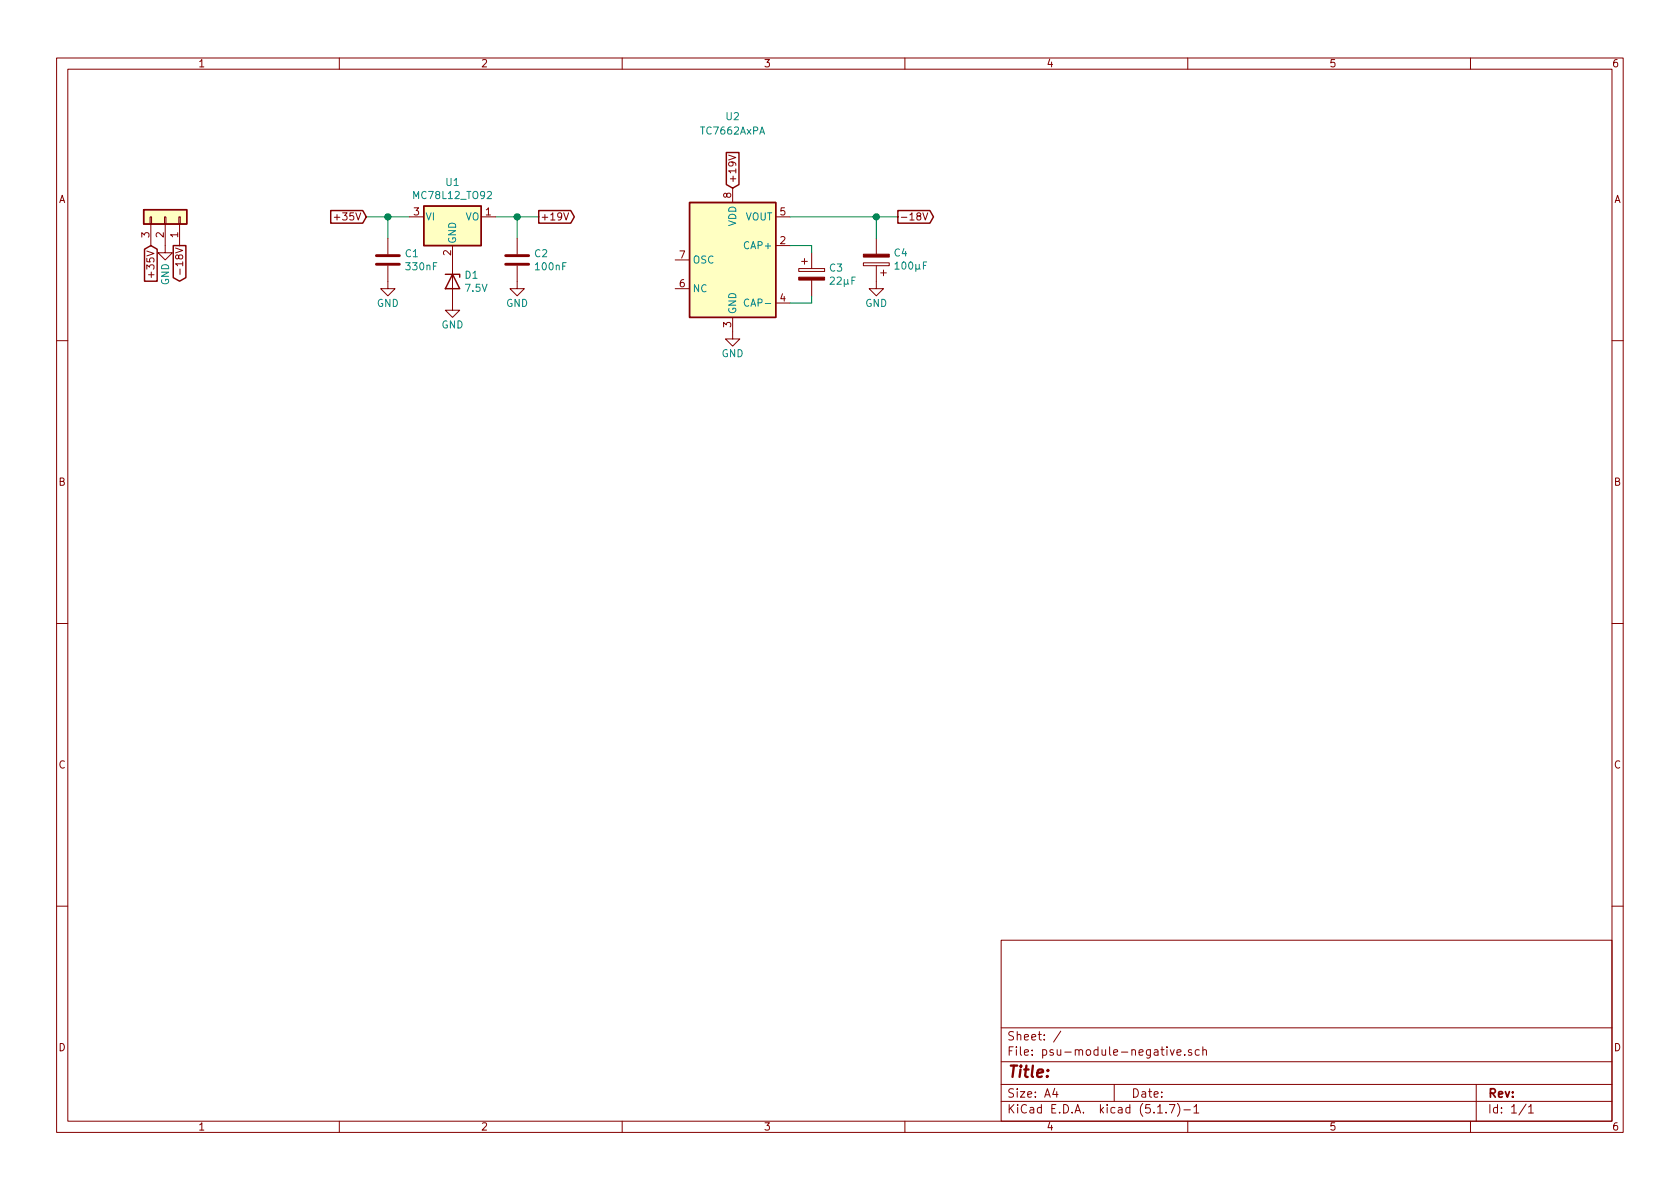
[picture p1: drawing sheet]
EESchema Schematic File Version 4
EELAYER 30 0
EELAYER END
$Descr A4 11693 8268
encoding utf-8
Sheet 1 1
Title ""
Date ""
Rev ""
Comp ""
Comment1 ""
Comment2 ""
Comment3 ""
Comment4 ""
$EndDescr
$Comp
L Connector_Generic:Conn_01x03 J1
U 1 1
P 1150 1500
F 0 "J1" V 1114 1680 50  0001 L CNN
F 1 "Conn_01x03" V 1023 1680 50  0001 L CNN
F 2 "Pin_Headers:Pin_Header_Angled_1x03_Pitch2.54mm" H 1150 1500 50  0001 C CNN
F 3 "~" H 1150 1500 50  0001 C CNN
	1    1150 1500
	0    1    -1   0   
$EndComp
$Comp
L power:GND #PWR0110
U 1 1
P 1150 1700
F 0 "#PWR0110" H 1150 1450 50  0001 C CNN
F 1 "GND" V 1150 1500 50  0000 C CNN
F 2 "" H 1150 1700 50  0001 C CNN
F 3 "" H 1150 1700 50  0001 C CNN
	1    1150 1700
	1    0    0    -1  
$EndComp
Text GLabel 1050 1700 3    50   Input ~ 0
+35V
Text GLabel 1250 1700 3    50   Output ~ 0
-18V
$Comp
L Converter_DCDC:TC7662AxPA U2
U 1 1
P 5100 1800
F 0 "U2" H 5100 2800 50  0000 C CNN
F 1 "TC7662AxPA" H 5100 2700 50  0000 C CNN
F 2 "Housings_DIP:DIP-8_W7.62mm" H 5200 1700 50  0001 C CNN
F 3 "http://ww1.microchip.com/downloads/en/DeviceDoc/21468B.pdf" H 5200 1700 50  0001 C CNN
	1    5100 1800
	1    0    0    -1  
$EndComp
$Comp
L power:GND #PWR0101
U 1 1
P 5100 2300
F 0 "#PWR0101" H 5100 2050 50  0001 C CNN
F 1 "GND" H 5100 2150 50  0000 C CNN
F 2 "" H 5100 2300 50  0001 C CNN
F 3 "" H 5100 2300 50  0001 C CNN
	1    5100 2300
	1    0    0    -1  
$EndComp
$Comp
L Device:CP C3
U 1 1
P 5650 1900
F 0 "C3" H 5768 1946 50  0000 L CNN
F 1 "22µF" H 5768 1855 50  0000 L CNN
F 2 "Capacitors_THT:CP_Radial_D5.0mm_P2.00mm" H 5688 1750 50  0001 C CNN
F 3 "~" H 5650 1900 50  0001 C CNN
	1    5650 1900
	1    0    0    -1  
$EndComp
Wire Wire Line
	5500 1700 5650 1700
Wire Wire Line
	5650 1700 5650 1750
Wire Wire Line
	5500 2100 5650 2100
Wire Wire Line
	5650 2100 5650 2050
$Comp
L power:GND #PWR0102
U 1 1
P 6100 1950
F 0 "#PWR0102" H 6100 1700 50  0001 C CNN
F 1 "GND" H 6100 1800 50  0000 C CNN
F 2 "" H 6100 1950 50  0001 C CNN
F 3 "" H 6100 1950 50  0001 C CNN
	1    6100 1950
	1    0    0    -1  
$EndComp
Wire Wire Line
	6100 1500 6100 1650
Wire Wire Line
	5500 1500 6100 1500
$Comp
L Device:D_Zener D1
U 1 1
P 3150 1950
F 0 "D1" V 3104 2030 50  0000 L CNN
F 1 "7.5V" V 3195 2030 50  0000 L CNN
F 2 "Diodes_THT:D_DO-35_SOD27_P5.08mm_Vertical_AnodeUp" H 3150 1950 50  0001 C CNN
F 3 "~" H 3150 1950 50  0001 C CNN
	1    3150 1950
	0    1    1    0   
$EndComp
Text GLabel 2550 1500 0    50   Input ~ 0
+35V
Text GLabel 3750 1500 2    50   Output ~ 0
+19V
$Comp
L power:GND #PWR0103
U 1 1
P 3150 2100
F 0 "#PWR0103" H 3150 1850 50  0001 C CNN
F 1 "GND" H 3150 1950 50  0000 C CNN
F 2 "" H 3150 2100 50  0001 C CNN
F 3 "" H 3150 2100 50  0001 C CNN
	1    3150 2100
	1    0    0    -1  
$EndComp
Text GLabel 5100 1300 1    50   Input ~ 0
+19V
Text GLabel 6250 1500 2    50   Output ~ 0
-18V
Wire Wire Line
	6100 1500 6250 1500
Connection ~ 6100 1500
$Comp
L Device:CP C4
U 1 1
P 6100 1800
F 0 "C4" H 5982 1754 50  0000 R CNN
F 1 "100µF" H 5982 1845 50  0000 R CNN
F 2 "Capacitors_THT:CP_Radial_D6.3mm_P2.50mm" H 6138 1650 50  0001 C CNN
F 3 "~" H 6100 1800 50  0001 C CNN
	1    6100 1800
	-1   0    0    1   
$EndComp
$Comp
L Regulator_Linear:MC78L15_TO92 U1
U 1 1
P 3150 1500
F 0 "U1" H 3150 1742 50  0000 C CNN
F 1 "MC78L12_TO92" H 3150 1651 50  0000 C CNN
F 2 "TO_SOT_Packages_THT:TO-92_Molded_Narrow_Oval" H 3150 1725 50  0001 C CIN
F 3 "https://www.onsemi.com/pub/Collateral/MC78L00A-D.PDF" H 3150 1450 50  0001 C CNN
	1    3150 1500
	1    0    0    -1  
$EndComp
$Comp
L Device:C C1
U 1 1
P 2700 1800
F 0 "C1" H 2815 1846 50  0000 L CNN
F 1 "330nF" H 2815 1755 50  0000 L CNN
F 2 "Capacitors_THT:C_Disc_D3.0mm_W2.0mm_P2.50mm" H 2738 1650 50  0001 C CNN
F 3 "~" H 2700 1800 50  0001 C CNN
	1    2700 1800
	1    0    0    -1  
$EndComp
$Comp
L Device:C C2
U 1 1
P 3600 1800
F 0 "C2" H 3715 1846 50  0000 L CNN
F 1 "100nF" H 3715 1755 50  0000 L CNN
F 2 "Capacitors_THT:C_Disc_D3.0mm_W2.0mm_P2.50mm" H 3638 1650 50  0001 C CNN
F 3 "~" H 3600 1800 50  0001 C CNN
	1    3600 1800
	1    0    0    -1  
$EndComp
Wire Wire Line
	3450 1500 3600 1500
Wire Wire Line
	3600 1500 3600 1650
Wire Wire Line
	2850 1500 2700 1500
Wire Wire Line
	2700 1500 2700 1650
$Comp
L power:GND #PWR0104
U 1 1
P 2700 1950
F 0 "#PWR0104" H 2700 1700 50  0001 C CNN
F 1 "GND" H 2700 1800 50  0000 C CNN
F 2 "" H 2700 1950 50  0001 C CNN
F 3 "" H 2700 1950 50  0001 C CNN
	1    2700 1950
	1    0    0    -1  
$EndComp
$Comp
L power:GND #PWR0105
U 1 1
P 3600 1950
F 0 "#PWR0105" H 3600 1700 50  0001 C CNN
F 1 "GND" H 3600 1800 50  0000 C CNN
F 2 "" H 3600 1950 50  0001 C CNN
F 3 "" H 3600 1950 50  0001 C CNN
	1    3600 1950
	1    0    0    -1  
$EndComp
Wire Wire Line
	2550 1500 2700 1500
Connection ~ 2700 1500
Wire Wire Line
	3750 1500 3600 1500
Connection ~ 3600 1500
$EndSCHEMATC
